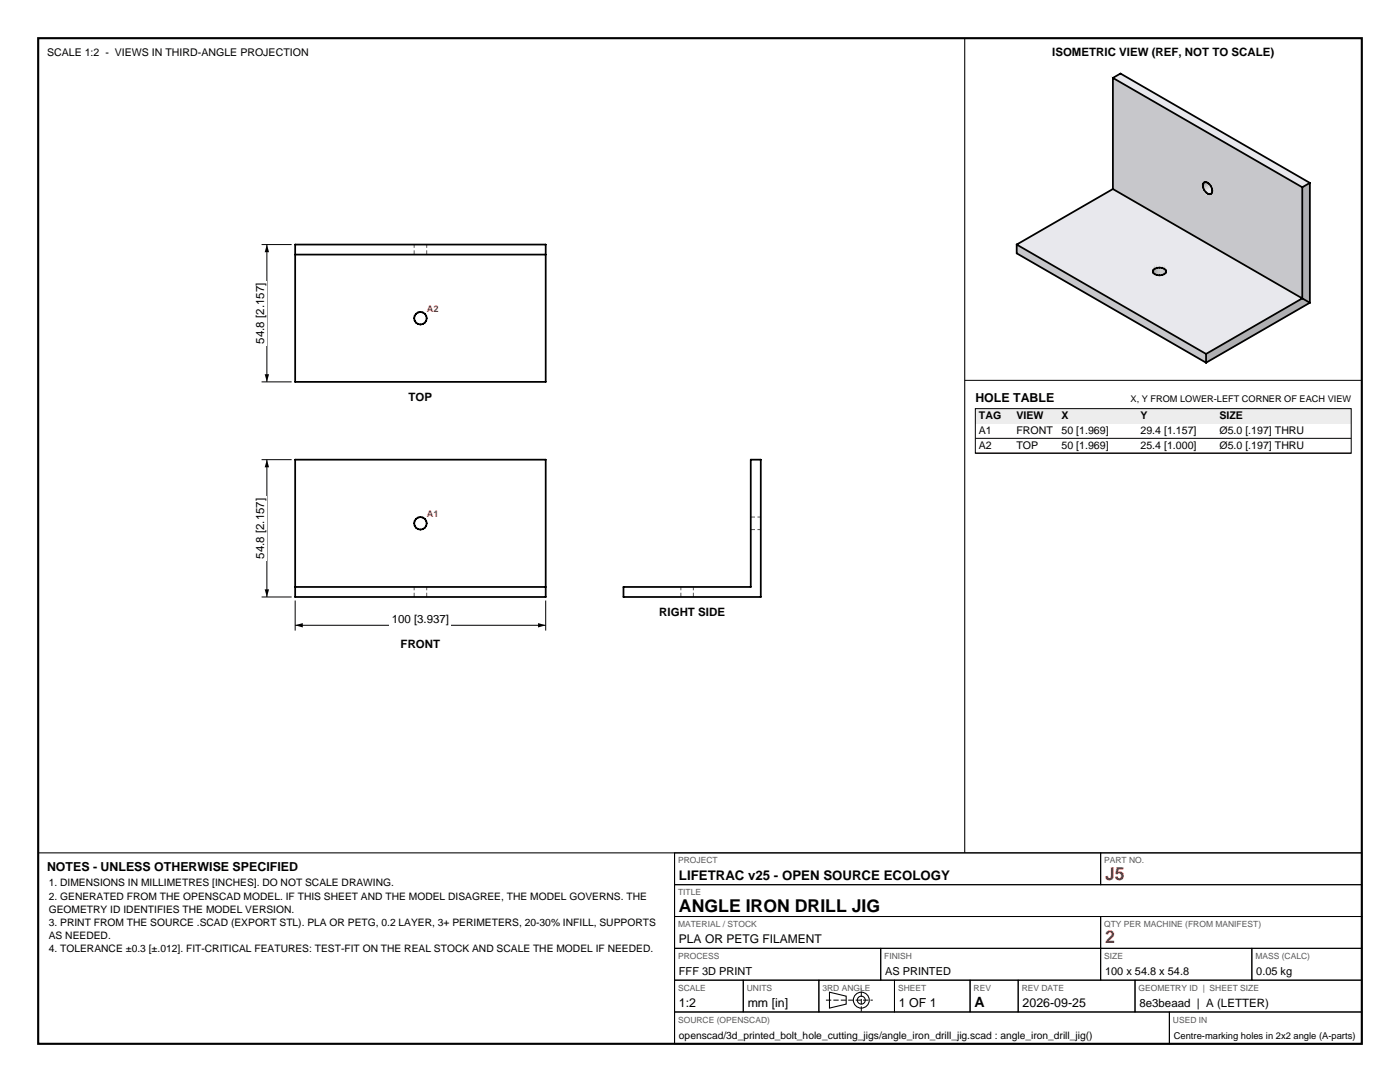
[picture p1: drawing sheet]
<svg xmlns="http://www.w3.org/2000/svg" width="279mm" height="216mm" viewBox="0 0 279 216" stroke-linecap="round" stroke-linejoin="round" font-family="sans-serif">
<path d="M7.6 7.6h264.2v200.7h-264.2z" fill="none" stroke="#000" stroke-width=".42"/>
<g fill="none" stroke="#000" stroke-width=".21">
<path d="M192.5 7.6v162.6M7.6 170.2h264.2M134.6 170.2v38.1M165.5 198l3.4 .8v1.6l-3.4 .8z"/>
<circle cx="171.9" cy="199.6" r="1.59"/>
<circle cx="171.9" cy="199.6" r=".79"/>
</g>
<g fill="none" stroke="#000" stroke-width=".2">
<path d="M58.9 119.8v6M108.9 119.8v6M58.9 124.8h50M134.6 170.2h85.1v6.3h-85.1zM134.6 176.5h137.2v6.4h-137.2zM219.7 170.2h52.1v6.3h-52.1zM134.6 182.9h85.1v6.3h-85.1zM134.6 189.2h41.2v6.4h-41.2zM134.6 195.6h13.7v6.3h-13.7zM148.3 195.6h15.1v6.3h-15.1zM163.4 195.6h15.1v6.3h-15.1zM175.8 189.2h43.9v6.4h-43.9z"/>
<path d="M178.5 195.6h15.1v6.3h-15.1zM193.6 195.6h9.6v6.3h-9.6zM203.2 195.6h23.3v6.3h-23.3zM219.7 182.9h52.1v6.3h-52.1zM219.7 189.2h30.1v6.4h-30.1zM226.5 195.6h45.3v6.3h-45.3zM249.8 189.2h22v6.4h-22zM134.6 201.9h98.8v6.4h-98.8zM233.4 201.9h38.4v6.4h-38.4z"/>
</g>
<path d="M164.8 199.6h9.4M171.9 201.9v-4.6" fill="none" stroke="#000" stroke-width=".2" stroke-dasharray="1.1 .4" stroke-linecap="butt"/>
<path d="M82.7 50.8v-2M85.2 50.8v-2M82.7 119.1v-2M85.2 119.1v-2M135.9 119.1v-2M138.4 119.1v-2M149.8 105.7h2M149.8 103.2h2" fill="none" stroke="#595959" stroke-width=".2" stroke-dasharray=".8 .5" stroke-linecap="butt"/>
<g fill="none" stroke="#000" stroke-width=".35">
<path d="M58.9 48.8h50v27.4h-50zM58.9 50.8h50M58.9 91.7h50v27.4h-50zM58.9 117.1h50M124.4 117.1h25.4v-25.4h2v27.4h-27.4z"/>
<circle cx="83.9" cy="63.5" r="1.25"/>
<circle cx="83.9" cy="104.4" r="1.25"/>
</g>
<path d="M58.9 124.8l1.5-.5v.9zM107.4 124.3l1.5 .5-1.5 .4z" fill="#000"/>
<path d="M77.7 121.9h12.4v2.9h-12.4z" fill-rule="evenodd" fill="#fff"/>
<path d="M52.2 91.7h6M53.3 91.7v27.4M52.2 119.1h6" fill="none" stroke="#000" stroke-width=".2"/>
<path d="M53.3 91.7l.4 1.5h-.9zM52.8 117.6h.9l-.4 1.5z" fill="#000"/>
<path d="M50.4 98.9h2.9v13h-2.9z" fill-rule="evenodd" fill="#fff"/>
<path d="M52.2 48.8h6M53.3 48.8v27.4M52.2 76.2h6" fill="none" stroke="#000" stroke-width=".2"/>
<path d="M53.3 48.8l.4 1.5h-.9zM52.8 74.7h.9l-.4 1.5z" fill="#000"/>
<path d="M50.4 56h2.9v13h-2.9z" fill-rule="evenodd" fill="#fff"/>
<g fill="#e8e8ed" stroke="#e8e8ed" stroke-width=".2">
<path d="M202.9 48.8l19.2-11.1 8.4 15.9z"/>
<path d="M222.1 37.7l9.3 15.7-.5 .1z"/>
<path d="M222.1 37.7l9.8 15.8-.5-.1z"/>
<path d="M222.1 37.7l10.2 15.9-.4-.1z"/>
<path d="M222.1 37.7l8.8 15.8-.4 .1z"/>
<path d="M222.1 37.7l37.8 21.8-27.6-5.9z"/>
<path d="M202.9 48.8l27.6 4.8-.3 .3z"/>
<path d="M202.9 48.8l27.3 5.1-.1 .3z"/>
<path d="M202.9 48.8l27.2 5.4 .1 .3z"/>
<path d="M202.9 48.8l27.3 5.7 .3 .2z"/>
<path d="M232.3 53.6l27.6 5.9-27.3-5.6z"/>
<path d="M222.1 15.5l1.5-.8 36.3 22.7z"/>
<path d="M232.6 53.9l27.3 5.6-27.2-5.3z"/>
<path d="M232.7 54.2l27.2 5.3-27.3-5z"/>
<path d="M232.3 54.7l.3-.2 27.3 5z"/>
<path d="M202.9 48.8l27.6 5.9 10.2 15.9z"/>
<path d="M230.5 54.7l.4 .2 9.8 15.7z"/>
<path d="M231.9 54.9l.4-.2 8.4 15.9z"/>
<path d="M231.4 54.9h.5l8.8 15.7z"/>
<path d="M230.9 54.9h.5l9.3 15.7z"/>
<path d="M232.3 54.7l27.6 4.8-19.2 11.1z"/>
<path d="M223.6 14.7l37.8 21.8-1.5 .9z"/>
</g>
<g fill="#c7c7cb" stroke="#c7c7cb" stroke-width=".2">
<path d="M222.1 15.5l18 21.5-18 .7z"/>
<path d="M222.1 37.7l18.2 .2 .3 .4z"/>
<path d="M222.1 37.7l18-.2 .2 .4z"/>
<path d="M222.1 37.7l18.5 .6 .4 .3z"/>
<path d="M222.1 37.7l18-.7v.5z"/>
<path d="M222.1 37.7l18.9 .9 18.9 20.9z"/>
<path d="M222.1 15.5l18 21.1v.4z"/>
<path d="M222.1 15.5l18.2 20.9-.2 .2z"/>
<path d="M222.1 15.5l18.5 20.8-.3 .1z"/>
<path d="M222.1 15.5l18.9 21-.4-.2z"/>
<path d="M241 38.6l.4 .2 18.5 20.7z"/>
<path d="M202.9 48.8l37.8 21.8-37.8-20.1z"/>
<path d="M241.4 38.8l.3-.1 18.2 20.8z"/>
<path d="M241.9 38.5l18 21-18.2-20.8z"/>
<path d="M241.9 38.1l18 21.4-18-21z"/>
<path d="M222.1 15.5l37.8 21.9-18.9-.9z"/>
<path d="M241 36.5l18.9 .9-18.5-.7z"/>
<path d="M241.9 37.6l18-.2-18 .7z"/>
<path d="M241.4 36.7l18.5 .7-18.2-.2z"/>
<path d="M241.7 37.2l18.2 .2-18 .2z"/>
<path d="M241.9 38.1l18-.7v22.1z"/>
<path d="M202.9 50.5l37.8 20.1v1.8z"/>
</g>
<g fill="#c3c3c7" stroke="#c3c3c7" stroke-width=".2">
<path d="M230.9 53.5l.5 1.6-.5 .1z"/>
<path d="M230.9 53.5l.5-.1v1.7z"/>
<path d="M232.6 53.9v1.7l-.3-.2z"/>
<path d="M232.3 53.6l.3 .3-.3 1.5z"/>
</g>
<g fill="#cacace" stroke="#cacace" stroke-width=".2">
<path d="M231.9 53.5v1.7l-.5-.1z"/>
<path d="M232.3 53.6v1.8l-.4-.2z"/>
<path d="M231.4 53.4l.5 .1-.5 1.6z"/>
<path d="M231.9 53.5l.4 .1-.4 1.6z"/>
</g>
<g fill="#e5e5ea" stroke="#e5e5ea" stroke-width=".2">
<path d="M241.8 37.1l.3 .4-1.5 .8z"/>
<path d="M240.3 37.9l1.5-.8-1.2 1.2z"/>
</g>
<g fill="#d5d5d9" stroke="#d5d5d9" stroke-width=".2">
<path d="M240.1 37.5l1.5-.9 .2 .5z"/>
<path d="M240.1 37.5l1.7-.4-1.5 .8z"/>
</g>
<g fill="#bdbdc1" stroke="#bdbdc1" stroke-width=".2">
<path d="M240.1 37l1.5-.9v.5z"/>
<path d="M240.1 37l1.5-.4-1.5 .9z"/>
</g>
<g fill="#eaeaef" stroke="#eaeaef" stroke-width=".2">
<path d="M242.1 37.5l.4 .3-1.5 .8z"/>
<path d="M240.6 38.3l1.5-.8-1.1 1.1z"/>
</g>
<g fill="#b6b6ba" stroke="#b6b6ba" stroke-width=".2">
<path d="M230.5 53.6l.4 1.6-.4 .2z"/>
<path d="M230.5 53.6l.4-.1v1.7z"/>
</g>
<g fill="#e4e4e8" stroke="#e4e4e8" stroke-width=".2">
<path d="M241.4 38.8l1.1-1 .4 .1z"/>
<path d="M241 38.6l1.5-.8-1.1 1z"/>
</g>
<g fill="#a6a6aa" stroke="#a6a6aa" stroke-width=".2">
<path d="M230.2 53.9l.3 1.5-.3 .2z"/>
<path d="M230.2 53.9l.3-.3v1.8z"/>
</g>
<g fill="#a0a0a3" stroke="#a0a0a3" stroke-width=".2">
<path d="M240.1 36.6l1.5-.9v.4z"/>
<path d="M240.1 36.6l1.5-.5-1.5 .9z"/>
</g>
<g fill="#b7b7bb" stroke="#b7b7bb" stroke-width=".2">
<path d="M232.7 54.2v1.7l-.1-.3z"/>
<path d="M232.6 53.9l.1 .3-.1 1.4z"/>
</g>
<g fill="#9e9ea1" stroke="#9e9ea1" stroke-width=".2">
<path d="M230.1 54.2l.1 1.4-.1 .3z"/>
<path d="M240.3 36.4l1.5-.9-.2 .2z"/>
<path d="M240.3 36.4l1.3-.7-1.5 .9z"/>
<path d="M230.2 53.9v1.7l-.1-1.4z"/>
</g>
<g fill="#d3d3d7" stroke="#d3d3d7" stroke-width=".2">
<path d="M241.7 38.7l1.2-.8 .3-.1z"/>
<path d="M241.4 38.8l1.5-.9-1.2 .8z"/>
</g>
<g fill="#afafb2" stroke="#afafb2" stroke-width=".2">
<path d="M261.4 36.5v23.9l-1.5-.9z"/>
<path d="M240.7 72.4l19.2-12.9 1.5 .9z"/>
<path d="M240.7 70.6l19.2-11.1-19.2 12.9z"/>
<path d="M259.9 37.4l1.5-.9-1.5 23z"/>
</g>
<g fill="none" stroke="#000" stroke-width=".35">
<path d="M222.1 15.5v22.2M222.1 15.5l1.5-.8 37.8 21.8M222.1 15.5l37.8 21.9M222.1 37.7l-19.2 11.1M222.1 37.7l39.3 22.7M240.3 36.4a1.54 1.54 0 0 1 1.4 2.3 1.54 1.54 0 0 1-1.4-2.3zM259.9 37.4v22.1l-19.2 11.1M261.4 36.5l-1.5 .9M261.4 36.5v23.9M202.9 48.8v1.7l37.8 21.9M202.9 48.8l37.8 21.8M230.2 53.9a1.66 1.66 0 0 1 2.5 .3 1.54 1.54 0 0 1-2.6 0z"/>
<path d="M240.7 70.6v1.8M261.4 60.4l-20.7 12"/>
</g>
<path d="M192.5 75.9h79.3" fill="none" stroke="#000" stroke-width=".2"/>
<path d="M194.6 81.5h75.1v3h-75.1z" fill-rule="evenodd" fill="#ededed"/>
<path d="M194.6 81.5h75.1v8.9h-75.1zM194.6 87.5h75.1M194.6 90.4h75.1" fill="none" stroke="#000" stroke-width=".2"/>
<g font-size="3.5" fill="#bf1a1a">
<text x="220.5" y="175.5">J5</text>
<text x="220.5" y="188.2">2</text>
</g>
<text font-size="3.5" x="135.5" y="181.9">ANGLE IRON DRILL JIG</text>
<text font-size="2.8" x="194.5" y="200.9">A</text>
<text font-size="2.6" x="135.5" y="175.5">LIFETRAC v25 - OPEN SOURCE ECOLOGY</text>
<g font-size="2.5">
<text x="194.6" y="80.1">HOLE TABLE</text>
<text x="9.4" y="173.7">NOTES - UNLESS OTHERWISE SPECIFIED</text>
<text x="135.5" y="200.9">1:2</text>
<text x="149.2" y="200.9">mm [in]</text>
<text x="179.4" y="200.9">1 OF 1</text>
<text x="204.1" y="200.9">2026-09-25</text>
</g>
<text font-size="2.4" x="135.5" y="188.2">PLA OR PETG FILAMENT</text>
<g font-size="2.3">
<text x="210" y="11.1">ISOMETRIC VIEW (REF, NOT TO SCALE)</text>
<text x="52.7" y="68.6" transform="rotate(-90 52.7 68.6)">54.8 [2.157]</text>
<text x="81.5" y="80.1">TOP</text>
<text x="52.7" y="111.5" transform="rotate(-90 52.7 111.5)">54.8 [2.157]</text>
<text x="78.2" y="124.2">100 [3.937]</text>
<text x="131.6" y="123">RIGHT SIDE</text>
<text x="80" y="129.4">FRONT</text>
<text x="227.4" y="200.9">8e3beaad | A (LETTER)</text>
</g>
<g font-size="2.2">
<text x="135.5" y="194.6">FFF 3D PRINT</text>
<text x="176.6" y="194.6">AS PRINTED</text>
<text x="220.5" y="194.6">100 x 54.8 x 54.8</text>
<text x="250.7" y="194.6">0.05 kg</text>
</g>
<g font-size="2.1">
<text x="9.4" y="11.1">SCALE 1:2 - VIEWS IN THIRD-ANGLE PROJECTION</text>
<text x="195.4" y="83.7">TAG</text>
<text x="202.9" y="83.7">VIEW</text>
<text x="211.9" y="83.7">X</text>
<text x="227.6" y="83.7">Y</text>
<text x="243.4" y="83.7">SIZE</text>
<text x="195.4" y="86.7">A1</text>
<text x="195.4" y="89.6">A2</text>
<text x="202.9" y="86.7">FRONT</text>
<text x="202.9" y="89.6">TOP</text>
<text x="211.9" y="86.7">50 [1.969]</text>
<text x="211.9" y="89.6">50 [1.969]</text>
<text x="227.6" y="86.7">29.4 [1.157]</text>
<text x="227.6" y="89.6">25.4 [1.000]</text>
<text x="243.4" y="86.7">Ø5.0 [.197] THRU</text>
<text x="243.4" y="89.6">Ø5.0 [.197] THRU</text>
</g>
<g font-size="2">
<text x="9.7" y="176.9">1. DIMENSIONS IN MILLIMETRES [INCHES]. DO NOT SCALE DRAWING.</text>
<text x="9.7" y="179.5">2. GENERATED FROM THE OPENSCAD MODEL. IF THIS SHEET AND THE MODEL DISAGREE, THE MODEL GOVERNS. THE</text>
<text x="9.7" y="182.1">GEOMETRY ID IDENTIFIES THE MODEL VERSION.</text>
<text x="9.7" y="184.7">3. PRINT FROM THE SOURCE .SCAD (EXPORT STL). PLA OR PETG, 0.2 LAYER, 3+ PERIMETERS, 20-30% INFILL, SUPPORTS</text>
<text x="9.7" y="187.3">AS NEEDED.</text>
<text x="9.7" y="189.9">4. TOLERANCE ±0.3 [±.012]. FIT-CRITICAL FEATURES: TEST-FIT ON THE REAL STOCK AND SCALE THE MODEL IF NEEDED.</text>
<text x="135.5" y="207.3">openscad/3d_printed_bolt_hole_cutting_jigs/angle_iron_drill_jig.scad : angle_iron_drill_jig()</text>
</g>
<text font-size="1.9" x="234.3" y="207.3">Centre-marking holes in 2x2 angle (A-parts)</text>
<g font-size="1.8" fill="#bf1a1a">
<text x="85.2" y="62.2">A2</text>
<text x="85.2" y="103.2">A1</text>
</g>
<text font-size="1.8" x="225.6" y="80.1">X, Y FROM LOWER-LEFT CORNER OF EACH VIEW</text>
<g font-size="1.7" fill="#595959">
<text x="135.3" y="172.3">PROJECT</text>
<text x="220.4" y="172.3">PART NO.</text>
<text x="135.3" y="178.6">TITLE</text>
<text x="135.3" y="185">MATERIAL / STOCK</text>
<text x="220.4" y="185">QTY PER MACHINE (FROM MANIFEST)</text>
<text x="135.3" y="191.3">PROCESS</text>
<text x="176.5" y="191.3">FINISH</text>
<text x="220.4" y="191.3">SIZE</text>
<text x="250.5" y="191.3">MASS (CALC)</text>
<text x="135.3" y="197.7">SCALE</text>
<text x="149" y="197.7">UNITS</text>
<text x="164.1" y="197.7">3RD ANGLE</text>
<text x="179.2" y="197.7">SHEET</text>
<text x="194.3" y="197.7">REV</text>
<text x="203.9" y="197.7">REV DATE</text>
<text x="227.2" y="197.7">GEOMETRY ID | SHEET SIZE</text>
<text x="135.3" y="204">SOURCE (OPENSCAD)</text>
<text x="234.1" y="204">USED IN</text>
</g>
</svg>
